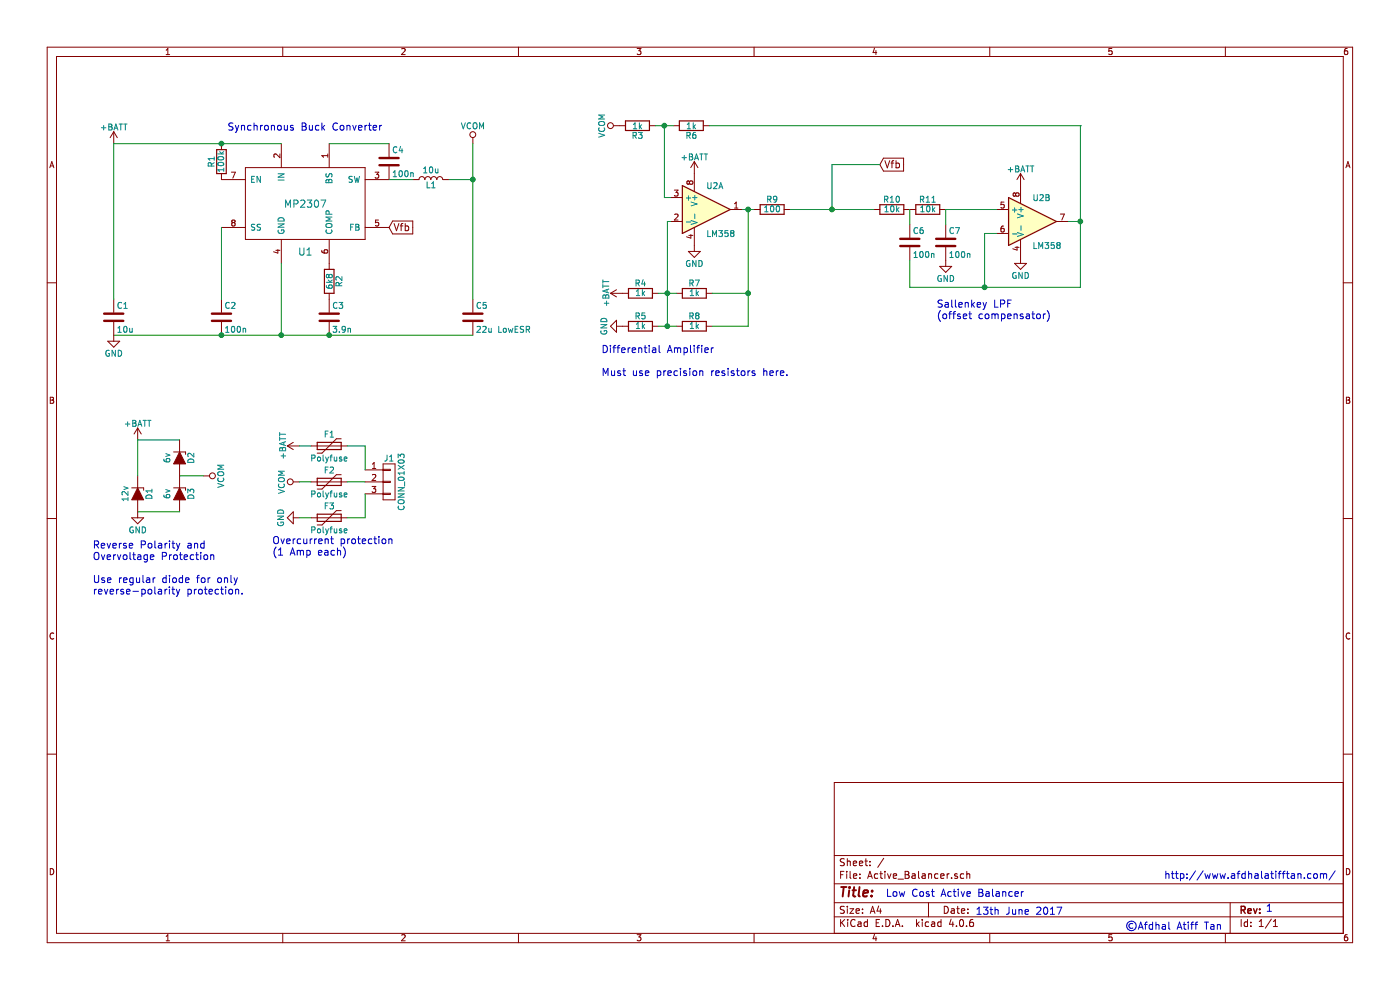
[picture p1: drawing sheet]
EESchema Schematic File Version 2
LIBS:power
LIBS:device
LIBS:transistors
LIBS:conn
LIBS:linear
LIBS:regul
LIBS:74xx
LIBS:cmos4000
LIBS:adc-dac
LIBS:memory
LIBS:xilinx
LIBS:microcontrollers
LIBS:dsp
LIBS:microchip
LIBS:analog_switches
LIBS:motorola
LIBS:texas
LIBS:intel
LIBS:audio
LIBS:interface
LIBS:digital-audio
LIBS:philips
LIBS:display
LIBS:cypress
LIBS:siliconi
LIBS:opto
LIBS:atmel
LIBS:contrib
LIBS:valves
LIBS:MP2307
LIBS:Active_Balancer-cache
EELAYER 25 0
EELAYER END
$Descr A4 11693 8268
encoding utf-8
Sheet 1 1
Title ""
Date ""
Rev ""
Comp ""
Comment1 ""
Comment2 ""
Comment3 ""
Comment4 ""
$EndDescr
$Comp
L MP2307 U1
U 1 1
P 2550 1700
F 0 "U1" H 2550 1300 60  0000 C CNN
F 1 "MP2307" H 2550 1700 60  0000 C CNN
F 2 "" H 2650 1500 60  0001 C CNN
F 3 "" H 2650 1500 60  0001 C CNN
	1    2550 1700
	1    0    0    -1  
$EndComp
$Comp
L C C3
U 1 1
P 2750 2650
F 0 "C3" H 2775 2750 50  0000 L CNN
F 1 "3.9n" H 2775 2550 50  0000 L CNN
F 2 "" H 2788 2500 50  0001 C CNN
F 3 "" H 2750 2650 50  0001 C CNN
	1    2750 2650
	1    0    0    -1  
$EndComp
$Comp
L C C2
U 1 1
P 1850 2650
F 0 "C2" H 1875 2750 50  0000 L CNN
F 1 "100n" H 1875 2550 50  0000 L CNN
F 2 "" H 1888 2500 50  0001 C CNN
F 3 "" H 1850 2650 50  0001 C CNN
	1    1850 2650
	1    0    0    -1  
$EndComp
$Comp
L C C1
U 1 1
P 950 2650
F 0 "C1" H 975 2750 50  0000 L CNN
F 1 "10u" H 975 2550 50  0000 L CNN
F 2 "" H 988 2500 50  0001 C CNN
F 3 "" H 950 2650 50  0001 C CNN
	1    950  2650
	1    0    0    -1  
$EndComp
$Comp
L R R2
U 1 1
P 2750 2350
F 0 "R2" V 2830 2350 50  0000 C CNN
F 1 "6k8" V 2750 2350 50  0000 C CNN
F 2 "" V 2680 2350 50  0001 C CNN
F 3 "" H 2750 2350 50  0001 C CNN
	1    2750 2350
	1    0    0    -1  
$EndComp
$Comp
L R R1
U 1 1
P 1850 1350
F 0 "R1" V 1930 1350 50  0000 C CNN
F 1 "100k" V 1850 1350 50  0000 C CNN
F 2 "" V 1780 1350 50  0001 C CNN
F 3 "" H 1850 1350 50  0001 C CNN
	1    1850 1350
	-1   0    0    1   
$EndComp
$Comp
L C C4
U 1 1
P 3250 1350
F 0 "C4" H 3275 1450 50  0000 L CNN
F 1 "100n" H 3275 1250 50  0000 L CNN
F 2 "" H 3288 1200 50  0001 C CNN
F 3 "" H 3250 1350 50  0001 C CNN
	1    3250 1350
	1    0    0    -1  
$EndComp
$Comp
L CONN_01X03 J1
U 1 1
P 3250 4025
F 0 "J1" H 3250 4225 50  0000 C CNN
F 1 "CONN_01X03" V 3350 4025 50  0000 C CNN
F 2 "" H 3250 4025 50  0001 C CNN
F 3 "" H 3250 4025 50  0001 C CNN
	1    3250 4025
	1    0    0    -1  
$EndComp
$Comp
L +BATT #PWR1
U 1 1
P 950 1200
F 0 "#PWR1" H 950 1050 50  0001 C CNN
F 1 "+BATT" H 950 1340 50  0000 C CNN
F 2 "" H 950 1200 50  0001 C CNN
F 3 "" H 950 1200 50  0001 C CNN
	1    950  1200
	1    0    0    -1  
$EndComp
$Comp
L +BATT #PWR6
U 1 1
P 2500 3725
F 0 "#PWR6" H 2500 3575 50  0001 C CNN
F 1 "+BATT" H 2500 3865 50  0000 C CNN
F 2 "" H 2500 3725 50  0001 C CNN
F 3 "" H 2500 3725 50  0001 C CNN
	1    2500 3725
	0    -1   -1   0   
$EndComp
$Comp
L GND #PWR8
U 1 1
P 2500 4325
F 0 "#PWR8" H 2500 4075 50  0001 C CNN
F 1 "GND" H 2500 4175 50  0000 C CNN
F 2 "" H 2500 4325 50  0001 C CNN
F 3 "" H 2500 4325 50  0001 C CNN
	1    2500 4325
	0    1    1    0   
$EndComp
$Comp
L GND #PWR2
U 1 1
P 950 2800
F 0 "#PWR2" H 950 2550 50  0001 C CNN
F 1 "GND" H 950 2650 50  0000 C CNN
F 2 "" H 950 2800 50  0001 C CNN
F 3 "" H 950 2800 50  0001 C CNN
	1    950  2800
	1    0    0    -1  
$EndComp
$Comp
L VCOM #PWR7
U 1 1
P 2500 4025
F 0 "#PWR7" H 2500 3875 50  0001 C CNN
F 1 "VCOM" H 2500 4175 50  0000 C CNN
F 2 "" H 2500 4025 50  0001 C CNN
F 3 "" H 2500 4025 50  0001 C CNN
	1    2500 4025
	0    -1   -1   0   
$EndComp
$Comp
L Polyfuse F1
U 1 1
P 2750 3725
F 0 "F1" V 2650 3725 50  0000 C CNN
F 1 "Polyfuse" V 2850 3725 50  0000 C CNN
F 2 "" H 2800 3525 50  0001 L CNN
F 3 "" H 2750 3725 50  0001 C CNN
	1    2750 3725
	0    1    1    0   
$EndComp
$Comp
L Polyfuse F2
U 1 1
P 2750 4025
F 0 "F2" V 2650 4025 50  0000 C CNN
F 1 "Polyfuse" V 2850 4025 50  0000 C CNN
F 2 "" H 2800 3825 50  0001 L CNN
F 3 "" H 2750 4025 50  0001 C CNN
	1    2750 4025
	0    1    1    0   
$EndComp
$Comp
L Polyfuse F3
U 1 1
P 2750 4325
F 0 "F3" V 2650 4325 50  0000 C CNN
F 1 "Polyfuse" V 2850 4325 50  0000 C CNN
F 2 "" H 2800 4125 50  0001 L CNN
F 3 "" H 2750 4325 50  0001 C CNN
	1    2750 4325
	0    1    1    0   
$EndComp
$Comp
L D_Zener_ALT D3
U 1 1
P 1500 4125
F 0 "D3" H 1500 4225 50  0000 C CNN
F 1 "6v" H 1500 4025 50  0000 C CNN
F 2 "" H 1500 4125 50  0001 C CNN
F 3 "" H 1500 4125 50  0001 C CNN
	1    1500 4125
	0    1    1    0   
$EndComp
$Comp
L D_Zener_ALT D2
U 1 1
P 1500 3825
F 0 "D2" H 1500 3925 50  0000 C CNN
F 1 "6v" H 1500 3725 50  0000 C CNN
F 2 "" H 1500 3825 50  0001 C CNN
F 3 "" H 1500 3825 50  0001 C CNN
	1    1500 3825
	0    1    1    0   
$EndComp
$Comp
L D_Zener_ALT D1
U 1 1
P 1150 4125
F 0 "D1" H 1150 4225 50  0000 C CNN
F 1 "12v" H 1150 4025 50  0000 C CNN
F 2 "" H 1150 4125 50  0001 C CNN
F 3 "" H 1150 4125 50  0001 C CNN
	1    1150 4125
	0    1    1    0   
$EndComp
$Comp
L GND #PWR4
U 1 1
P 1150 4275
F 0 "#PWR4" H 1150 4025 50  0001 C CNN
F 1 "GND" H 1150 4125 50  0000 C CNN
F 2 "" H 1150 4275 50  0001 C CNN
F 3 "" H 1150 4275 50  0001 C CNN
	1    1150 4275
	1    0    0    -1  
$EndComp
$Comp
L +BATT #PWR3
U 1 1
P 1150 3675
F 0 "#PWR3" H 1150 3525 50  0001 C CNN
F 1 "+BATT" H 1150 3815 50  0000 C CNN
F 2 "" H 1150 3675 50  0001 C CNN
F 3 "" H 1150 3675 50  0001 C CNN
	1    1150 3675
	1    0    0    -1  
$EndComp
$Comp
L VCOM #PWR5
U 1 1
P 1700 3975
F 0 "#PWR5" H 1700 3825 50  0001 C CNN
F 1 "VCOM" H 1700 4125 50  0000 C CNN
F 2 "" H 1700 3975 50  0001 C CNN
F 3 "" H 1700 3975 50  0001 C CNN
	1    1700 3975
	0    1    1    0   
$EndComp
Text Notes 775  4975 0    60   ~ 0
Reverse Polarity and \nOvervoltage Protection\n\nUse regular diode for only\nreverse-polarity protection.
Text Notes 2275 4650 0    60   ~ 0
Overcurrent protection\n(1 Amp each)
Text Notes 1900 1100 0    60   ~ 0
Synchronous Buck Converter
Text GLabel 3250 1900 2    60   Input ~ 0
Vfb
$Comp
L LM358 U2
U 1 1
P 5900 1750
F 0 "U2" H 5900 1950 50  0000 L CNN
F 1 "LM358" H 5900 1550 50  0000 L CNN
F 2 "" H 5900 1750 50  0001 C CNN
F 3 "" H 5900 1750 50  0001 C CNN
	1    5900 1750
	1    0    0    -1  
$EndComp
$Comp
L LM358 U2
U 2 1
P 8625 1850
F 0 "U2" H 8625 2050 50  0000 L CNN
F 1 "LM358" H 8625 1650 50  0000 L CNN
F 2 "" H 8625 1850 50  0001 C CNN
F 3 "" H 8625 1850 50  0001 C CNN
	2    8625 1850
	1    0    0    -1  
$EndComp
$Comp
L GND #PWR17
U 1 1
P 8525 2150
F 0 "#PWR17" H 8525 1900 50  0001 C CNN
F 1 "GND" H 8525 2000 50  0000 C CNN
F 2 "" H 8525 2150 50  0001 C CNN
F 3 "" H 8525 2150 50  0001 C CNN
	1    8525 2150
	1    0    0    -1  
$EndComp
$Comp
L GND #PWR14
U 1 1
P 5800 2050
F 0 "#PWR14" H 5800 1800 50  0001 C CNN
F 1 "GND" H 5800 1900 50  0000 C CNN
F 2 "" H 5800 2050 50  0001 C CNN
F 3 "" H 5800 2050 50  0001 C CNN
	1    5800 2050
	1    0    0    -1  
$EndComp
$Comp
L +BATT #PWR16
U 1 1
P 8525 1550
F 0 "#PWR16" H 8525 1400 50  0001 C CNN
F 1 "+BATT" H 8525 1690 50  0000 C CNN
F 2 "" H 8525 1550 50  0001 C CNN
F 3 "" H 8525 1550 50  0001 C CNN
	1    8525 1550
	1    0    0    -1  
$EndComp
$Comp
L +BATT #PWR13
U 1 1
P 5800 1450
F 0 "#PWR13" H 5800 1300 50  0001 C CNN
F 1 "+BATT" H 5800 1590 50  0000 C CNN
F 2 "" H 5800 1450 50  0001 C CNN
F 3 "" H 5800 1450 50  0001 C CNN
	1    5800 1450
	1    0    0    -1  
$EndComp
$Comp
L R R10
U 1 1
P 7450 1750
F 0 "R10" V 7530 1750 50  0000 C CNN
F 1 "10k" V 7450 1750 50  0000 C CNN
F 2 "" V 7380 1750 50  0001 C CNN
F 3 "" H 7450 1750 50  0001 C CNN
	1    7450 1750
	0    -1   -1   0   
$EndComp
$Comp
L R R11
U 1 1
P 7750 1750
F 0 "R11" V 7830 1750 50  0000 C CNN
F 1 "10k" V 7750 1750 50  0000 C CNN
F 2 "" V 7680 1750 50  0001 C CNN
F 3 "" H 7750 1750 50  0001 C CNN
	1    7750 1750
	0    -1   -1   0   
$EndComp
$Comp
L C C7
U 1 1
P 7900 2025
F 0 "C7" H 7925 2125 50  0000 L CNN
F 1 "100n" H 7925 1925 50  0000 L CNN
F 2 "" H 7938 1875 50  0001 C CNN
F 3 "" H 7900 2025 50  0001 C CNN
	1    7900 2025
	1    0    0    -1  
$EndComp
$Comp
L GND #PWR15
U 1 1
P 7900 2175
F 0 "#PWR15" H 7900 1925 50  0001 C CNN
F 1 "GND" H 7900 2025 50  0000 C CNN
F 2 "" H 7900 2175 50  0001 C CNN
F 3 "" H 7900 2175 50  0001 C CNN
	1    7900 2175
	1    0    0    -1  
$EndComp
$Comp
L C C6
U 1 1
P 7600 2025
F 0 "C6" H 7625 2125 50  0000 L CNN
F 1 "100n" H 7625 1925 50  0000 L CNN
F 2 "" H 7638 1875 50  0001 C CNN
F 3 "" H 7600 2025 50  0001 C CNN
	1    7600 2025
	1    0    0    -1  
$EndComp
Text Notes 7825 2675 0    60   ~ 0
Sallenkey LPF\n(offset compensator)
$Comp
L R R4
U 1 1
P 5350 2450
F 0 "R4" V 5430 2450 50  0000 C CNN
F 1 "1k" V 5350 2450 50  0000 C CNN
F 2 "" V 5280 2450 50  0001 C CNN
F 3 "" H 5350 2450 50  0001 C CNN
	1    5350 2450
	0    -1   -1   0   
$EndComp
$Comp
L R R7
U 1 1
P 5800 2450
F 0 "R7" V 5880 2450 50  0000 C CNN
F 1 "1k" V 5800 2450 50  0000 C CNN
F 2 "" V 5730 2450 50  0001 C CNN
F 3 "" H 5800 2450 50  0001 C CNN
	1    5800 2450
	0    -1   -1   0   
$EndComp
$Comp
L R R6
U 1 1
P 5775 1050
F 0 "R6" V 5855 1050 50  0000 C CNN
F 1 "1k" V 5775 1050 50  0000 C CNN
F 2 "" V 5705 1050 50  0001 C CNN
F 3 "" H 5775 1050 50  0001 C CNN
	1    5775 1050
	0    1    1    0   
$EndComp
$Comp
L R R3
U 1 1
P 5325 1050
F 0 "R3" V 5405 1050 50  0000 C CNN
F 1 "1k" V 5325 1050 50  0000 C CNN
F 2 "" V 5255 1050 50  0001 C CNN
F 3 "" H 5325 1050 50  0001 C CNN
	1    5325 1050
	0    1    1    0   
$EndComp
$Comp
L L L1
U 1 1
P 3600 1500
F 0 "L1" V 3550 1500 50  0000 C CNN
F 1 "10u" V 3675 1500 50  0000 C CNN
F 2 "" H 3600 1500 50  0001 C CNN
F 3 "" H 3600 1500 50  0001 C CNN
	1    3600 1500
	0    -1   -1   0   
$EndComp
$Comp
L C C5
U 1 1
P 3950 2650
F 0 "C5" H 3975 2750 50  0000 L CNN
F 1 "22u LowESR" H 3975 2550 50  0000 L CNN
F 2 "" H 3988 2500 50  0001 C CNN
F 3 "" H 3950 2650 50  0001 C CNN
	1    3950 2650
	1    0    0    -1  
$EndComp
$Comp
L VCOM #PWR9
U 1 1
P 3950 1200
F 0 "#PWR9" H 3950 1050 50  0001 C CNN
F 1 "VCOM" H 3950 1350 50  0000 C CNN
F 2 "" H 3950 1200 50  0001 C CNN
F 3 "" H 3950 1200 50  0001 C CNN
	1    3950 1200
	1    0    0    -1  
$EndComp
$Comp
L VCOM #PWR10
U 1 1
P 5175 1050
F 0 "#PWR10" H 5175 900 50  0001 C CNN
F 1 "VCOM" H 5175 1200 50  0000 C CNN
F 2 "" H 5175 1050 50  0001 C CNN
F 3 "" H 5175 1050 50  0001 C CNN
	1    5175 1050
	0    -1   -1   0   
$EndComp
$Comp
L R R9
U 1 1
P 6450 1750
F 0 "R9" V 6530 1750 50  0000 C CNN
F 1 "100" V 6450 1750 50  0000 C CNN
F 2 "" V 6380 1750 50  0001 C CNN
F 3 "" H 6450 1750 50  0001 C CNN
	1    6450 1750
	0    -1   -1   0   
$EndComp
Text GLabel 7350 1375 2    60   Input ~ 0
Vfb
$Comp
L R R8
U 1 1
P 5800 2725
F 0 "R8" V 5880 2725 50  0000 C CNN
F 1 "1k" V 5800 2725 50  0000 C CNN
F 2 "" V 5730 2725 50  0001 C CNN
F 3 "" H 5800 2725 50  0001 C CNN
	1    5800 2725
	0    -1   -1   0   
$EndComp
$Comp
L R R5
U 1 1
P 5350 2725
F 0 "R5" V 5430 2725 50  0000 C CNN
F 1 "1k" V 5350 2725 50  0000 C CNN
F 2 "" V 5280 2725 50  0001 C CNN
F 3 "" H 5350 2725 50  0001 C CNN
	1    5350 2725
	0    -1   -1   0   
$EndComp
$Comp
L +BATT #PWR11
U 1 1
P 5200 2450
F 0 "#PWR11" H 5200 2300 50  0001 C CNN
F 1 "+BATT" H 5200 2590 50  0000 C CNN
F 2 "" H 5200 2450 50  0001 C CNN
F 3 "" H 5200 2450 50  0001 C CNN
	1    5200 2450
	0    -1   -1   0   
$EndComp
$Comp
L GND #PWR12
U 1 1
P 5200 2725
F 0 "#PWR12" H 5200 2475 50  0001 C CNN
F 1 "GND" H 5200 2575 50  0000 C CNN
F 2 "" H 5200 2725 50  0001 C CNN
F 3 "" H 5200 2725 50  0001 C CNN
	1    5200 2725
	0    1    1    0   
$EndComp
Wire Wire Line
	1850 1900 1850 2500
Connection ~ 1850 2800
Wire Wire Line
	2350 2800 2350 2200
Connection ~ 2350 2800
Wire Wire Line
	950  1200 1850 1200
Wire Wire Line
	1850 1200 2350 1200
Connection ~ 1850 1200
Wire Wire Line
	950  2800 1850 2800
Wire Wire Line
	1850 2800 2350 2800
Wire Wire Line
	2350 2800 2750 2800
Wire Wire Line
	2750 2800 3950 2800
Wire Wire Line
	950  2500 950  1200
Wire Wire Line
	2750 1200 3250 1200
Wire Wire Line
	3050 4025 2900 4025
Wire Wire Line
	3050 3925 3050 3725
Wire Wire Line
	3050 3725 2900 3725
Wire Wire Line
	3050 4125 3050 4325
Wire Wire Line
	3050 4325 2900 4325
Wire Wire Line
	2600 3725 2500 3725
Wire Wire Line
	2600 4025 2500 4025
Wire Wire Line
	2600 4325 2500 4325
Wire Wire Line
	1500 4275 1150 4275
Wire Wire Line
	1150 3975 1150 3675
Wire Wire Line
	1150 3675 1500 3675
Wire Wire Line
	1700 3975 1500 3975
Wire Wire Line
	9025 1050 9025 1050
Wire Wire Line
	9025 1050 9025 1850
Wire Wire Line
	9025 1850 9025 2400
Wire Wire Line
	9025 2400 8225 2400
Wire Wire Line
	8225 2400 7600 2400
Wire Wire Line
	8225 2400 8225 1950
Wire Wire Line
	8225 1950 8325 1950
Connection ~ 8225 2400
Wire Wire Line
	8325 1750 7900 1750
Wire Wire Line
	7600 1875 7600 1750
Wire Wire Line
	7900 1750 7900 1875
Wire Wire Line
	7600 2400 7600 2175
Connection ~ 9025 1850
Wire Wire Line
	5600 1850 5575 1850
Wire Wire Line
	5575 1850 5575 2450
Wire Wire Line
	5575 2450 5575 2725
Wire Wire Line
	5500 2450 5575 2450
Wire Wire Line
	5575 2450 5650 2450
Connection ~ 5575 2450
Wire Wire Line
	5600 1650 5550 1650
Wire Wire Line
	5550 1650 5550 1050
Wire Wire Line
	5475 1050 5550 1050
Wire Wire Line
	5550 1050 5625 1050
Connection ~ 5550 1050
Wire Wire Line
	6200 1750 6250 1750
Wire Wire Line
	6250 1750 6300 1750
Wire Wire Line
	6250 1750 6250 2450
Wire Wire Line
	6250 2450 6250 2725
Wire Wire Line
	6250 2450 5950 2450
Wire Wire Line
	3450 1500 3250 1500
Connection ~ 2750 2800
Wire Wire Line
	3950 1200 3950 1500
Wire Wire Line
	3950 1500 3950 2500
Wire Wire Line
	3750 1500 3950 1500
Connection ~ 3950 1500
Connection ~ 6250 1750
Wire Wire Line
	6600 1750 6950 1750
Wire Wire Line
	6950 1750 7300 1750
Wire Wire Line
	5500 2725 5575 2725
Wire Wire Line
	5575 2725 5650 2725
Connection ~ 5575 2725
Wire Wire Line
	6250 2725 5950 2725
Connection ~ 6250 2450
Wire Wire Line
	7350 1375 6950 1375
Wire Wire Line
	6950 1375 6950 1750
Connection ~ 6950 1750
Wire Wire Line
	8925 1850 9025 1850
Wire Wire Line
	5925 1050 9025 1050
Text Notes 5025 3150 0    60   ~ 0
Differential Amplifier\n\nMust use precision resistors here.
Text Notes 7400 7500 0    60   ~ 0
Low Cost Active Balancer
Text Notes 8150 7650 0    60   ~ 0
13th June 2017
Text Notes 9400 7775 0    60   ~ 0
©Afdhal Atiff Tan
Text Notes 10575 7625 0    60   ~ 0
1
Text Notes 9725 7350 0    60   ~ 0
http://www.afdhalatifftan.com/
$EndSCHEMATC
